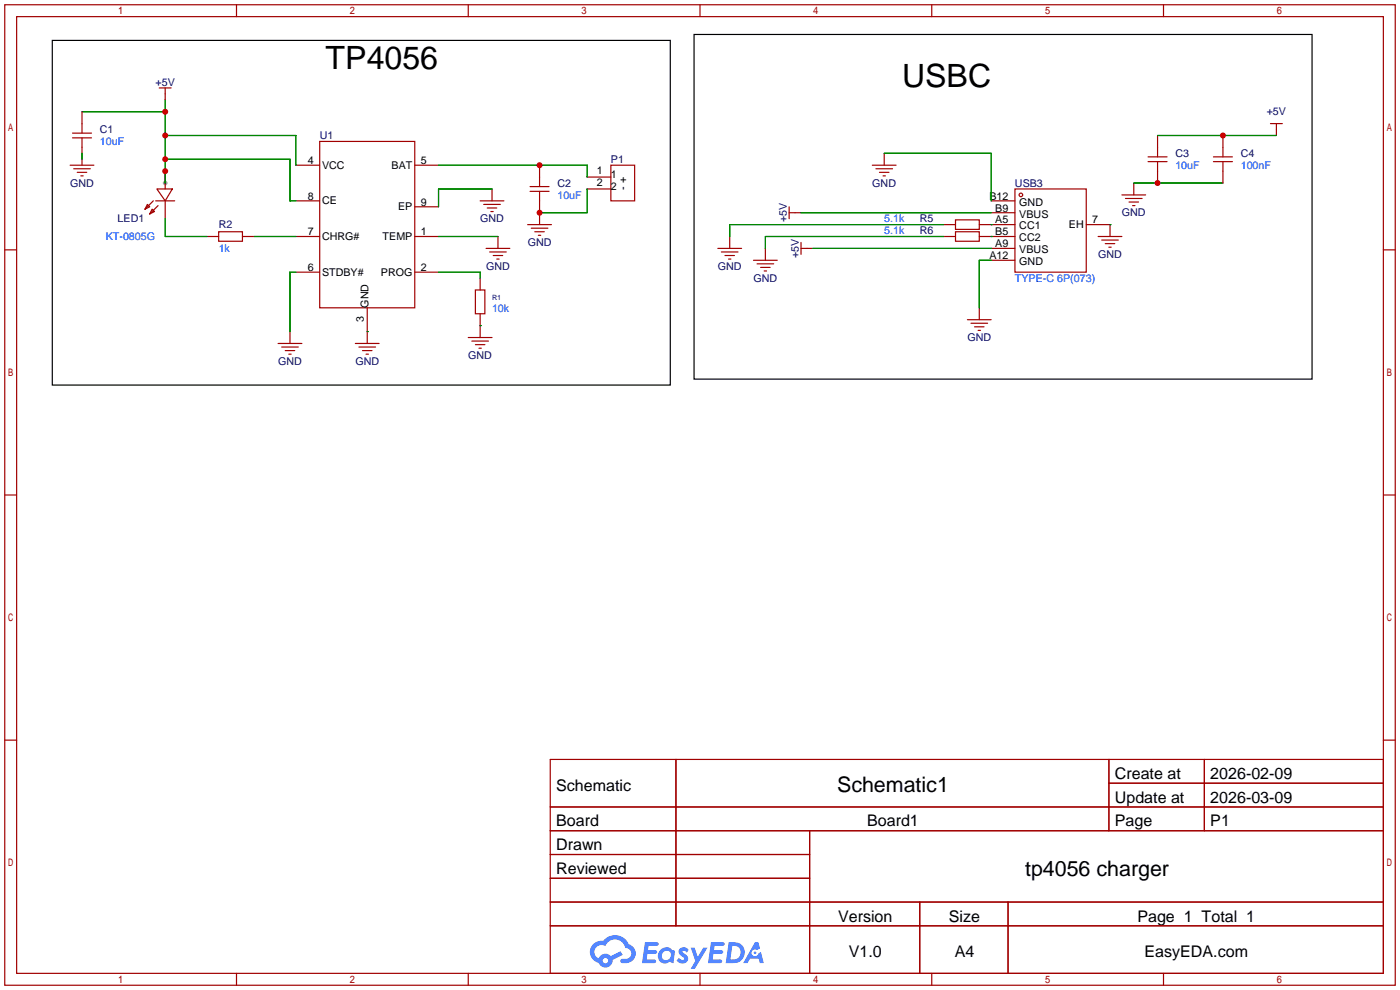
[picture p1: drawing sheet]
<svg xmlns="http://www.w3.org/2000/svg" width="299mm" height="212mm" viewBox="0 0 299 212" stroke-linecap="round" stroke-linejoin="round" font-family="sans-serif">
<circle cx="35.3" cy="39.1" r=".51" fill="#999"/>
<g fill="none" stroke="#a10000" stroke-width=".25">
<path d="M1 1h297.2v209.6h-297.2zM3.6 3.6h292.1v204.4h-292.1zM50.5 1v2.6M100.1 1v2.6M149.6 1v2.6M199.1 1v2.6M248.7 1v2.6M1 53.4h2.6M295.7 53.4h2.5M1 105.8h2.6M295.7 105.8h2.5M1 158.2h2.6"/>
<path d="M295.7 158.2h2.5M117.6 162.3h178.1v45.7h-178.1zM117.6 172.5h178.1M117.6 177.5h178.1M144.5 162.3v35.6M173 177.5v30.5M237 162.3v15.2M237 167.4h58.7M257.4 162.3v15.2M117.6 182.6h55.4M117.6 192.8h178.1M117.6 187.7h55.4"/>
<path d="M117.6 197.9h178.1M196.6 192.8v15.2M215.4 192.8v15.2M50.5 208v2.6M100.1 208v2.6M149.6 208v2.6M199.1 208v2.6M248.7 208v2.6"/>
</g>
<g fill="#5487ff">
<path d="M145.3 202.7a1.3 1.3 0 0 1 1.9 .3l-.4 .6a.54 .54 0 0 0-.9-.2l.1 .2a1.34 1.34 0 0 1 .9 1.8 1.47 1.47 0 0 1-2.3-.1l.5-.6 .8 .5a.31 .31 0 0 0 .4-.3 .31 .31 0 0 0-.3-.4 1.12 1.12 0 0 1-.7-1.8z"/>
<path d="M147.6 202.5h.9l.6 2 1.2-2h.9l-2.7 4.6h-.9l1-1.7z"/>
<path d="M137.8 201.4h1.7a1.31 1.31 0 0 1 1.2 .2 .4 .4 0 0 1-.3 .5l-1.8 .1-.1 .9h1.6a.4 .4 0 0 1 .4 .4 .4 .4 0 0 1-.5 .4h-1.6l-.2 1.2h1.4a.46 .46 0 0 1 .5 0 .46 .46 0 0 1 .1 .5l-.4 .2h-2.6z"/>
<path d="M151.9 201.4h1.7a1.32 1.32 0 0 1 1.2 .2 .39 .39 0 0 1-.3 .5l-1.8 .1-.1 .9h1.6a.4 .4 0 0 1 .4 .4 .4 .4 0 0 1-.4 .4h-1.7l-.2 1.2h1.4a.46 .46 0 0 1 .5 0 .46 .46 0 0 1 .1 .5l-.4 .2h-2.6z"/>
<path d="M161.3 201.4h.8l.3 1.3-.6 .4a.75 .75 0 0 0-1.1 .3 .75 .75 0 0 0 .5 1 .75 .75 0 0 0 .9-.7l.5-.2 .6 2.3h-.8l-.3-.9h-1.8l-.5 .9h-1z"/>
<path d="M155.7 201.4l-.6 4.4h1.5a2.27 2.27 0 0 0 2.6-2.2 2.27 2.27 0 0 0-2.7-2.2zM156.5 202.1a1.5 1.5 0 0 1 1.8 1.6 1.5 1.5 0 0 1-1.9 1.4h-.3z"/>
<path d="M141.2 203a1.6 1.6 0 0 0-.3 2.3 1.6 1.6 0 0 0 2.3 .2l.7 .3 .3-2.4-.1-.3-.5-.1a1.58 1.58 0 0 0-2.4 0zM141.8 203.5a.98 .98 0 0 1 1.6 .4 .98 .98 0 0 1-1.1 1.3 .94 .94 0 0 1-.9-.7 .94 .94 0 0 1 .4-1z"/>
<path d="M126.8 201.8a2.37 2.37 0 0 0 1.1 4 1.54 1.54 0 0 0 1.8 1 1.54 1.54 0 0 0 1.2-1.6l2.2-1.1-.5-.8-2 1a1.57 1.57 0 0 0-2.7 .5 1.5 1.5 0 0 1-.7-2.1 1.5 1.5 0 0 1 2.2-.5 2.23 2.23 0 0 1 2.3-1.4 2.23 2.23 0 0 1 2 1.8 1.16 1.16 0 0 1 1.2 1.1 1.16 1.16 0 0 1-1.1 1.2h-.7a.47 .47 0 0 0-.5 .4 .47 .47 0 0 0 .4 .5 2.17 2.17 0 0 0 2.5-.9 2.17 2.17 0 0 0-.3-2.7l-.8-.4a3.2 3.2 0 0 0-5.5-.7l-1.1 .1zM128.8 205.3a.6 .6 0 0 1 1.2 0 .6 .6 0 0 1-1.2 0z"/>
<circle cx="161.4" cy="203.6" r=".28"/>
</g>
<g fill="none" stroke="#a10000" stroke-width=".25">
<path d="M34 18.8h2.6M35.3 18.8v2.5M15 35.3h5.1M15.5 29.5h4.1M15.5 28.4h4.1M15.7 36.1h3.6M16.5 36.8h2M17.3 37.6h.5M17.5 23.9v4.5M17.5 29.5v5.8M35.3 36.6v3.8M63.2 35.3h5.1"/>
<path d="M68.3 30.2h20.3v35.6h-20.3zM88.6 35.3h5.1M113.3 39.9h4M115.3 35.3v4.6M125.5 37.8h5.1M130.6 35.3h5v7.6h-5zM186.4 35.3h5.1M187.2 36.1h3.6M188 36.8h2M188.7 37.6h.5M189 32.8v2.5M242.3 39.1v2.6"/>
<path d="M245.4 34.5h4M245.4 33.5h4M247.4 29v4.5M247.4 34.5v4.6M259.3 34.5h4.1M259.3 33.5h4.1M261.4 29v4.5M261.4 34.5v4.6M271.5 26.4h2.6M272.8 26.4v2.6M31.5 43.7l.5 .5-1 .5zM32.5 44.7l.5 .5-1 .5z"/>
<path d="M32.8 42.9l-1.8 1.8M33.3 42.9h4M33.5 40.4h3.3l-1.5 2.5zM33.8 43.9l-1.8 1.8M35.3 42.9v3.8M44.2 50.5h2.5M46.7 49.5h5.1v2.1h-5.1zM51.8 50.5h2.6M63.2 50.5h5.1M63.2 58.2h5.1M63.2 42.9h5.1M88.6 50.5h5.1"/>
<path d="M88.6 58.2h5.1M88.6 44.2h5.1M102.6 42.9h5.1M102.6 59.4v2.6M103.4 43.7h3.5M103.9 53.1h5.1M104.1 44.4h2.1M104.6 53.8h3.6M104.9 45.2h.5M105.2 40.4v2.5M105.4 54.6h2M106.2 55.4h.5"/>
<path d="M106.4 50.5v2.6M112.8 48h5.1M113.3 40.9h4M113.5 48.8h3.6M114.3 49.5h2M115.1 50.3h.5M115.3 40.9v7.1M125.5 40.4h5.1M153.4 53.1h5.1M154.2 53.8h3.5M154.9 54.6h2.1M155.7 55.4h.5"/>
<path d="M156 50.5v2.6M161 55.6h5.1M161.8 56.4h3.6M162.6 57.2h2M163.3 57.9h.5M163.6 53.1v2.5M168.7 45.5h2.5M168.7 44.2v2.5M171.2 53.1h2.5M171.2 51.8v2.6M201.7 50.5h2.5M201.7 48h2.5"/>
<path d="M204.2 47h5.1v2h-5.1zM204.2 49.5h5.1v2.1h-5.1zM209.3 50.5h7.6M209.3 48h7.6M211.8 42.9h5.1M211.8 53.1h5.1M211.8 55.6h5.1M211.8 45.5h5.1M216.9 40.4h15.3v17.8h-15.3zM232.2 48h5v2.5M234.7 50.5h5.1M235.5 51.3h3.5"/>
<path d="M236.2 52.1h2.1M237 52.8h.5M239.8 41.7h5.1M240.5 42.4h3.6M241.3 43.2h2M242.1 43.9h.5M59.4 73.4h5.1M60.2 74.2h3.6M61 74.9h2M61.7 75.7h.5M62 70.9v2.5M75.9 73.4h5.1"/>
<path d="M76.7 74.2h3.6M77.5 74.9h2M78.2 75.7h.5M78.5 65.8v7.6M100.1 72.1h5.1M100.8 72.9h3.6M101.6 62h2v5.1h-2zM101.6 73.7h2M102.4 74.4h.5M102.6 67.1v5M206.8 68.3h5M207.5 69.1h3.6"/>
<path d="M208.3 69.8h2M209 70.6h.5M209.3 65.8v2.5"/>
<circle cx="218.2" cy="41.7" r=".38"/>
</g>
<g fill="none" stroke="#008700" stroke-width=".25">
<path d="M17.5 23.9h17.8M17.5 32.8v1.2M35.3 34h26.7v8.9h1.2M35.3 21.3v17.8M35.3 29h27.9v6.3M93.7 35.3h31.8v2.5M189 32.8h22.8v10.1M242.3 39.1h19.1M247.4 29h25.4M35.3 46.7v3.8h8.9M54.4 50.5h8.8M63.2 58.2h-1.2v12.7"/>
<path d="M93.7 50.5h12.7M93.7 58.2h8.9v1.2M105.2 40.4h-11.5v3.8M125.5 40.4v5.1h-10.2M171.2 45.5h40.6M173.7 53.1h38.1M201.7 50.5h-38.1v2.6M201.7 48h-45.7v2.5M211.8 48h.1M211.8 50.5h.1M211.8 55.6h-2.5v10.2M237.2 48h.1"/>
<path d="M78.5 70.9h.1M102.6 69.6h.1"/>
</g>
<path d="M11.2 8.6h132.1v73.7h-132.1zM148.3 7.4h132.1v73.6h-132.1z" fill="none" stroke="#000" stroke-width=".25"/>
<g fill="#c00">
<circle cx="35.3" cy="34" r=".63"/>
<circle cx="35.3" cy="36.6" r=".63"/>
<circle cx="35.3" cy="29" r=".63"/>
<circle cx="35.3" cy="23.9" r=".63"/>
<circle cx="115.3" cy="35.3" r=".63"/>
<circle cx="115.3" cy="45.5" r=".63"/>
<circle cx="247.4" cy="39.1" r=".63"/>
<circle cx="261.4" cy="29" r=".63"/>
</g>
<g font-size="6.9">
<text x="69.6" y="14.8">TP4056</text>
<text x="192.8" y="18.6">USBC</text>
</g>
<g font-size="4.6">
<text x="178.9" y="169.3">Schematic1</text>
<text x="219.1" y="187.1">tp4056 charger</text>
</g>
<g font-size="3.4">
<text x="238.3" y="166.5">Create at</text>
<text x="258.7" y="166.5">2026-02-09</text>
<text x="118.9" y="169">Schematic</text>
<text x="238.3" y="171.6">Update at</text>
<text x="258.7" y="171.6">2026-03-09</text>
<text x="118.9" y="176.6">Board</text>
<text x="185.3" y="176.6">Board1</text>
<text x="238.3" y="176.6">Page</text>
<text x="258.7" y="176.6">P1</text>
<text x="118.9" y="181.7">Drawn</text>
<text x="118.9" y="186.8">Reviewed</text>
<text x="179.1" y="197">Version</text>
<text x="202.8" y="197">Size</text>
<text x="243.1" y="197">Page 1 Total 1</text>
<text x="181.4" y="204.6">V1.0</text>
<text x="204" y="204.6">A4</text>
<text x="244.6" y="204.6">EasyEDA.com</text>
</g>
<g font-size="2.3" fill="#000080">
<text x="33.2" y="18.3">+5V</text>
<text x="21.3" y="28.5">C1</text>
<text x="68.3" y="29.7">U1</text>
<text x="270.7" y="24.7">+5V</text>
<text x="130.6" y="34.8">P1</text>
<text x="251.2" y="33.6">C3</text>
<text x="265.2" y="33.6">C4</text>
<text x="15" y="39.9">GND</text>
<text x="119.1" y="39.9">C2</text>
<text x="186.4" y="39.9">GND</text>
<text x="216.9" y="39.9">USB3</text>
<text x="25.1" y="47.5">LED1</text>
<text x="102.6" y="47.5">GND</text>
<text x="168.2" y="47.5" transform="rotate(-90 168.2 47.5)">+5V</text>
<text x="196.6" y="47.5">R5</text>
<text x="239.8" y="46.3">GND</text>
<text x="46.7" y="48.8">R2</text>
<text x="112.8" y="52.6">GND</text>
<text x="196.6" y="50.1">R6</text>
<text x="103.9" y="57.7">GND</text>
<text x="153.4" y="57.7">GND</text>
<text x="170.7" y="55.2" transform="rotate(-90 170.7 55.2)">+5V</text>
<text x="234.7" y="55.1">GND</text>
<text x="161" y="60.2">GND</text>
<text x="100.1" y="76.7">GND</text>
<text x="206.8" y="72.9">GND</text>
<text x="59.4" y="78">GND</text>
<text x="75.9" y="78">GND</text>
</g>
<g font-size="2.3" fill="#00f">
<text x="21.3" y="31">10uF</text>
<text x="251.2" y="36.1">10uF</text>
<text x="265.2" y="36.1">100nF</text>
<text x="119.1" y="42.4">10uF</text>
<text x="189" y="47.5">5.1k</text>
<text x="22.6" y="51.3">KT-0805G</text>
<text x="46.7" y="53.9">1k</text>
<text x="189" y="50.1">5.1k</text>
<text x="216.9" y="60.2">TYPE-C 6P(073)</text>
<text x="105.2" y="66.6">10k</text>
</g>
<g font-size="2.3">
<text x="65.8" y="35.1">4</text>
<text x="89.9" y="35.1">5</text>
<text x="68.8" y="36.1">VCC</text>
<text x="83.7" y="36.1">BAT</text>
<text x="127.5" y="37.1">1</text>
<text x="127.5" y="39.7">2</text>
<text x="130.6" y="38.1">1</text>
<text x="130.6" y="40.7">2</text>
<text x="133.9" y="40.6" transform="rotate(-90 133.9 40.6)">- +</text>
<text x="65.8" y="42.7">8</text>
<text x="68.8" y="43.7">CE</text>
<text x="85.1" y="45">EP</text>
<text x="89.9" y="43.9">9</text>
<text x="211.5" y="42.7">B12</text>
<text x="212.7" y="47.8">A5</text>
<text x="212.7" y="45.2">B9</text>
<text x="217.9" y="46.5">VBUS</text>
<text x="217.9" y="43.9">GND</text>
<text x="233.4" y="47.8">7</text>
<text x="65.8" y="50.3">7</text>
<text x="68.8" y="51.3">CHRG#</text>
<text x="81.8" y="51.3">TEMP</text>
<text x="89.9" y="50.3">1</text>
<text x="212.7" y="52.8">A9</text>
<text x="212.7" y="50.3">B5</text>
<text x="217.9" y="49">CC1</text>
<text x="217.9" y="51.6">CC2</text>
<text x="228.5" y="48.8">EH</text>
<text x="65.8" y="57.9">6</text>
<text x="68.8" y="58.9">STDBY#</text>
<text x="81.4" y="58.9">PROG</text>
<text x="89.9" y="57.9">2</text>
<text x="211.5" y="55.4">A12</text>
<text x="217.9" y="56.6">GND</text>
<text x="217.9" y="54.1">VBUS</text>
<text x="78.8" y="65.8" transform="rotate(-90 78.8 65.8)">GND</text>
<text x="77.8" y="68.8" transform="rotate(-90 77.8 68.8)">3</text>
</g>
<text font-size="1.5" fill="#000080" x="105.2" y="64.2">R1</text>
</svg>
